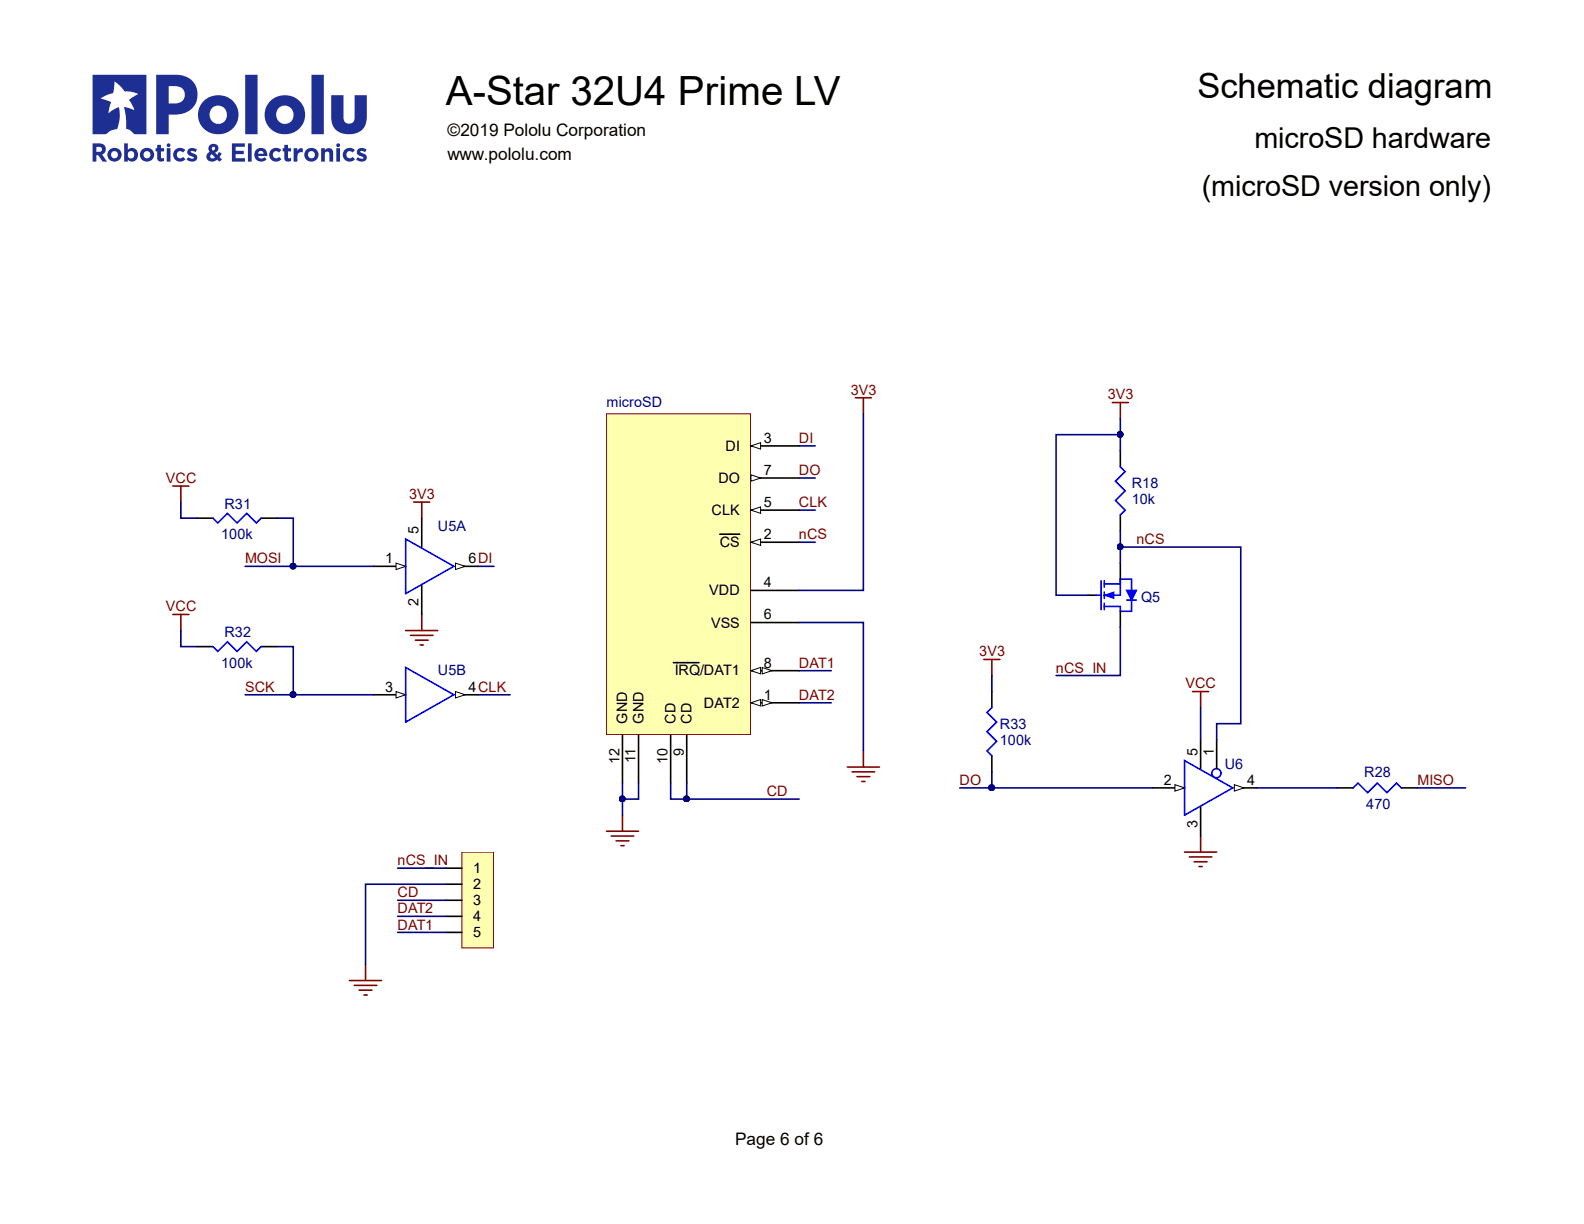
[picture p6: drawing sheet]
<svg xmlns="http://www.w3.org/2000/svg" width="279mm" height="216mm" viewBox="0 0 279 216" stroke-linecap="round" stroke-linejoin="round" font-family="sans-serif">
<path d="M107 73h25.4v56.5h-25.4z" fill="#ffffb0"/>
<path d="M107 73h25.4v56.5h-25.4z" fill="none" stroke="#800000" stroke-width=".18"/>
<path d="M132.5 95.6h8.5M132.5 124h8.5" fill="none" stroke="#000" stroke-width=".28"/>
<path d="M132.5 95.6l1.7-.5v1.1z" fill="#fff"/>
<path d="M132.5 95.6l1.7-.5v1.1z" fill="none" stroke="#000" stroke-width=".18"/>
<path d="M132.5 78.7h8.5M127 94.2h3.5" fill="none" stroke="#000" stroke-width=".28"/>
<path d="M132.5 78.7l1.7-.6v1.1z" fill="#fff"/>
<path d="M132.5 78.7l1.7-.6v1.1z" fill="none" stroke="#000" stroke-width=".18"/>
<path d="M132.5 90h8.5M132.5 104.1h8.5" fill="none" stroke="#000" stroke-width=".28"/>
<path d="M132.5 90l1.7-.6v1.1z" fill="#fff"/>
<path d="M132.5 90l1.7-.6v1.1z" fill="none" stroke="#000" stroke-width=".18"/>
<path d="M132.5 84.3h8.5M132.5 109.8h8.5" fill="none" stroke="#000" stroke-width=".28"/>
<path d="M132.5 83.8l1.7 .5-1.7 .6z" fill="#fff"/>
<path d="M132.5 83.8l1.7 .5-1.7 .6z" fill="none" stroke="#000" stroke-width=".18"/>
<path d="M80.3 99.9h4M118.8 116.9h4.5M132.5 118.3h8.5M109.8 129.6v8.5M112.6 129.6v8.5M118.3 129.6v8.5M121.1 129.6v8.5" fill="none" stroke="#000" stroke-width=".28"/>
<g fill="none" stroke="#800000" stroke-width=".28">
<path d="M150.9 70.2h2.8M152.3 70.2v2.8M196.2 71h2.8M197.6 71v2.8M73 88.6h2.8M74.4 88.6v2.8M71.6 111.2h5.6M72.4 112.1h4M73.3 112.9h2.2M74.1 113.8h.6M74.4 108.4v2.8M149.5 135.3h5.6"/>
<path d="M150.3 136.1h4M151.2 137h2.2M152 137.8h.6M152.3 132.5v2.8M210.4 122h2.8M211.8 122v2.8M107 146.6h5.6M107.8 147.5h4M108.7 148.3h2.2M109.5 149.2h.6M109.8 143.8v2.8M208.9 150.3h5.7"/>
<path d="M209.8 151.2h4M210.6 152h2.3M211.5 152.9h.6M211.8 147.5v2.8"/>
</g>
<path d="M80.3 99.3l1.7 .6-1.7 .6z" fill="#fff"/>
<path d="M80.3 99.3l1.7 .6-1.7 .6z" fill="none" stroke="#000" stroke-width=".18"/>
<path d="M65.9 99.9h5.7" fill="none" stroke="#000" stroke-width=".28"/>
<path d="M69.9 99.3l1.7 .6-1.7 .6z" fill="#fff"/>
<path d="M69.9 99.3l1.7 .6-1.7 .6z" fill="none" stroke="#000" stroke-width=".18"/>
<path d="M71.6 95.1l8.5 4.8-8.5 4.8z" fill="none" stroke="#00f" stroke-width=".28"/>
<path d="M74.4 91.4v5.1M74.4 103.3v5.1M80.3 122.5h4" fill="none" stroke="#000" stroke-width=".28"/>
<path d="M80.3 122l1.7 .5-1.7 .6z" fill="#fff"/>
<path d="M80.3 122l1.7 .5-1.7 .6z" fill="none" stroke="#000" stroke-width=".18"/>
<path d="M65.9 122.5h5.7" fill="none" stroke="#000" stroke-width=".28"/>
<path d="M69.9 122l1.7 .5-1.7 .6z" fill="#fff"/>
<path d="M69.9 122l1.7 .5-1.7 .6z" fill="none" stroke="#000" stroke-width=".18"/>
<path d="M71.6 117.7l8.5 4.8-8.5 4.9z" fill="none" stroke="#00f" stroke-width=".28"/>
<path d="M217.7 139h4" fill="none" stroke="#000" stroke-width=".28"/>
<path d="M217.7 138.4l1.7 .6-1.7 .5z" fill="#fff"/>
<path d="M217.7 138.4l1.7 .6-1.7 .5z" fill="none" stroke="#000" stroke-width=".18"/>
<path d="M203.3 139h5.6" fill="none" stroke="#000" stroke-width=".28"/>
<path d="M207.2 138.4l1.7 .6-1.7 .5z" fill="#fff"/>
<path d="M207.2 138.4l1.7 .6-1.7 .5z" fill="none" stroke="#000" stroke-width=".18"/>
<g fill="none" stroke="#00f" stroke-width=".28">
<path d="M193.4 105h.8M194.2 102.4v5.1M194.8 103h2.8M194.8 105h2.8M194.8 107h2.8v.8M194.8 102.4v1.2M194.8 104.4v1.2M194.8 106.4v1.1M208.9 134.2l8.5 4.8-8.5 4.8z"/>
<circle cx="214.6" cy="136.4" r=".81"/>
</g>
<path d="M191.9 105h1.5M211.8 130.5v5.1M214.6 130.5v5.1M211.8 142.4v5.1" fill="none" stroke="#000" stroke-width=".28"/>
<path d="M194.8 105l1.7-.6v1.2z" fill="#00f"/>
<path d="M194.8 105l1.7-.6v1.2z" fill="none" stroke="#00f" stroke-width=".18"/>
<path d="M197.6 102.2v2.8" fill="none" stroke="#00f" stroke-width=".28"/>
<path d="M198.7 104.1h1.7l-.8 1.7z" fill="#00f"/>
<path d="M37.6 91.4l.8 .8 1.7-1.7 1.7 1.7 1.7-1.7 1.7 1.7 .9-.8M197.6 82.3l.9 .9-1.7 1.7 1.7 1.7-1.7 1.7 1.7 1.7-.9 .8M37.6 114.1l.8 .8 1.7-1.7 1.7 1.7 1.7-1.7 1.7 1.7 .9-.8M197.6 102.2h2v1.9M198.7 104.1h1.7l-.8 1.7zM198.7 105.8h1.7M199.6 105.8v2h-2M174.9 124.8l-.8 .9 1.7 1.7-1.7 1.7 1.7 1.7-1.7 1.7 .8 .8M238.7 139l.8-.9 1.7 1.7 1.7-1.7 1.7 1.7 1.7-1.7 .9 .9" fill="none" stroke="#00f" stroke-width=".28"/>
<path d="M197.6 79.5v2.8M34.7 91.4h2.9M46.1 91.4h2.8M197.6 90.8v2.9M197.6 99.3v2.9M34.7 114.1h2.9M46.1 114.1h2.8M197.6 107.8v2.9M174.9 122v2.8M174.9 133.3v2.8M235.9 139h2.8M247.2 139h2.8" fill="none" stroke="#000" stroke-width=".28"/>
<path d="M30.5 85.7h2.8M31.9 85.7v2.9M30.5 108.4h2.8M31.9 108.4v2.8M173.5 116.3h2.9M174.9 116.3v2.9M61.6 173h5.7M62.5 173.8h4M63.3 174.7h2.3M64.2 175.5h.6M64.5 170.1v2.9" fill="none" stroke="#800000" stroke-width=".28"/>
<path d="M81.5 150.3h5.6v16.9h-5.6z" fill="#ffffb0"/>
<path d="M81.5 150.3h5.6v16.9h-5.6z" fill="none" stroke="#800000" stroke-width=".18"/>
<path d="M78.6 153.1h2.9M78.6 156h2.9M78.6 158.8h2.9M78.6 161.6h2.9M78.6 164.5h2.9" fill="none" stroke="#000" stroke-width=".28"/>
<path d="M152.3 73v31.1h-11.3M141 109.8h11.3v22.7M118.3 138.1v2.9h2.8v-2.9" fill="none" stroke="#000080" stroke-width=".28"/>
<circle cx="121.1" cy="140.9" r=".52" fill="#000080"/>
<circle cx="121.1" cy="140.9" r=".52" fill="none" stroke="#000080" stroke-width=".18"/>
<path d="M121.1 141h19.9" fill="none" stroke="#000080" stroke-width=".28"/>
<circle cx="121.1" cy="140.9" r=".52" fill="#000080"/>
<circle cx="121.1" cy="140.9" r=".52" fill="none" stroke="#000080" stroke-width=".18"/>
<path d="M109.8 138.1v2.9h2.8v-2.9" fill="none" stroke="#000080" stroke-width=".28"/>
<circle cx="109.8" cy="140.9" r=".52" fill="#000080"/>
<circle cx="109.8" cy="140.9" r=".52" fill="none" stroke="#000080" stroke-width=".18"/>
<path d="M109.8 141v2.8" fill="none" stroke="#000080" stroke-width=".28"/>
<circle cx="109.8" cy="140.9" r=".52" fill="#000080"/>
<circle cx="109.8" cy="140.9" r=".52" fill="none" stroke="#000080" stroke-width=".18"/>
<g fill="none" stroke="#000080" stroke-width=".28">
<path d="M141 78.7h2.8M197.6 76.7h-11.3v28.3h5.6M84.3 99.9h2.8M141 84.3h2.8M141 90h2.8M141 95.6h2.8M141 118.3h5.6M197.6 110.7v8.5h-11.3M84.3 122.5h5.7M141 124h5.6M211.8 124.8v5.7M221.7 139h14.2"/>
<path d="M250 139h8.5"/>
</g>
<circle cx="197.6" cy="76.6" r=".52" fill="#000080"/>
<circle cx="197.6" cy="76.6" r=".52" fill="none" stroke="#000080" stroke-width=".18"/>
<path d="M197.6 96.5h21.3v31.1h-4.3v2.9" fill="none" stroke="#000080" stroke-width=".28"/>
<circle cx="197.6" cy="96.5" r=".52" fill="#000080"/>
<circle cx="197.6" cy="96.5" r=".52" fill="none" stroke="#000080" stroke-width=".18"/>
<path d="M48.9 114.1h2.8v8.4" fill="none" stroke="#000080" stroke-width=".28"/>
<circle cx="51.7" cy="122.5" r=".52" fill="#000080"/>
<circle cx="51.7" cy="122.5" r=".52" fill="none" stroke="#000080" stroke-width=".18"/>
<path d="M48.9 91.4h2.8v8.5" fill="none" stroke="#000080" stroke-width=".28"/>
<circle cx="51.7" cy="99.9" r=".52" fill="#000080"/>
<circle cx="51.7" cy="99.9" r=".52" fill="none" stroke="#000080" stroke-width=".18"/>
<path d="M31.9 88.6v2.8h2.8M31.9 111.2v2.9h2.8M174.9 136.1v2.9" fill="none" stroke="#000080" stroke-width=".28"/>
<circle cx="174.9" cy="138.9" r=".52" fill="#000080"/>
<circle cx="174.9" cy="138.9" r=".52" fill="none" stroke="#000080" stroke-width=".18"/>
<path d="M174.9 119.2v2.8M43.2 122.5h22.7M70.1 153.1h8.5M70.1 158.8h8.5M78.6 156h-14.1v14.1M70.1 161.6h8.5M70.1 164.5h8.5" fill="none" stroke="#000080" stroke-width=".28"/>
<circle cx="51.7" cy="122.5" r=".52" fill="#000080"/>
<circle cx="51.7" cy="122.5" r=".52" fill="none" stroke="#000080" stroke-width=".18"/>
<path d="M43.2 99.9h22.7" fill="none" stroke="#000080" stroke-width=".28"/>
<circle cx="51.7" cy="99.9" r=".52" fill="#000080"/>
<circle cx="51.7" cy="99.9" r=".52" fill="none" stroke="#000080" stroke-width=".18"/>
<path d="M169.3 139h34" fill="none" stroke="#000080" stroke-width=".28"/>
<circle cx="174.9" cy="138.9" r=".52" fill="#000080"/>
<circle cx="174.9" cy="138.9" r=".52" fill="none" stroke="#000080" stroke-width=".18"/>
<path d="M197.6 93.7v5.6" fill="none" stroke="#000080" stroke-width=".28"/>
<circle cx="197.6" cy="96.5" r=".52" fill="#000080"/>
<circle cx="197.6" cy="96.5" r=".52" fill="none" stroke="#000080" stroke-width=".18"/>
<path d="M197.6 73.8v5.7" fill="none" stroke="#000080" stroke-width=".28"/>
<circle cx="197.6" cy="76.6" r=".52" fill="#000080"/>
<circle cx="197.6" cy="76.6" r=".52" fill="none" stroke="#000080" stroke-width=".18"/>
<text font-size="10.5" fill="#1e2f94" x="16.3" y="23.7">R</text>
<text font-size="7.1" x="78.7" y="18.5">A-Star 32U4 Prime LV</text>
<text font-size="6.1" x="211.2" y="17.3">Schematic diagram</text>
<g font-size="5.1">
<text x="221.3" y="26">microSD hardware</text>
<text x="212" y="34.5">(microSD version only)</text>
</g>
<g font-size="3">
<text x="78.9" y="23.9">©2019 Pololu Corporation</text>
<text x="78.9" y="28.2">www.pololu.com</text>
<text x="129.7" y="202">Page 6 of 6</text>
</g>
<g font-size="2.5" fill="#000080">
<text x="107" y="71.9">microSD</text>
<text x="39.6" y="89.7">R31</text>
<text x="199.6" y="88.9">10k</text>
<text x="199.6" y="86.1">R18</text>
<text x="39" y="95.1">100k</text>
<text x="77.2" y="93.7">U5A</text>
<text x="201.3" y="106.1">Q5</text>
<text x="39.6" y="112.4">R32</text>
<text x="39" y="117.8">100k</text>
<text x="77.2" y="119.1">U5B</text>
<text x="176.4" y="131.3">100k</text>
<text x="176.4" y="128.5">R33</text>
<text x="216" y="135.6">U6</text>
<text x="240.6" y="137">R28</text>
<text x="241" y="142.7">470</text>
</g>
<g font-size="2.5" fill="#800000">
<text x="150.1" y="69.6">3V3</text>
<text x="195.4" y="70.4">3V3</text>
<text x="140.9" y="78.1">DI</text>
<text x="140.9" y="83.8">DO</text>
<text x="29.3" y="85.2">VCC</text>
<text x="72.2" y="88">3V3</text>
<text x="140.9" y="89.5">CLK</text>
<text x="140.9" y="95.1">nCS</text>
<text x="200.5" y="96">nCS</text>
<text x="43.2" y="99.4">MOSI</text>
<text x="29.3" y="107.8">VCC</text>
<text x="140.9" y="117.8">DAT1</text>
<text x="172.7" y="115.8">3V3</text>
<text x="186.3" y="118.6">nCS_IN</text>
<text x="43.2" y="122">SCK</text>
<text x="140.9" y="123.5">DAT2</text>
<text x="209.1" y="121.4">VCC</text>
<text x="135.3" y="140.5">CD</text>
<text x="169.3" y="138.4">DO</text>
<text x="250" y="138.4">MISO</text>
<text x="70.1" y="152.6">nCS_IN</text>
<text x="70.1" y="158.3">CD</text>
<text x="70.1" y="161.1">DAT2</text>
<text x="70.1" y="164">DAT1</text>
</g>
<g font-size="2.5">
<text x="128" y="79.6">DI</text>
<text x="134.7" y="83.8">7</text>
<text x="134.7" y="78.1">3</text>
<text x="126.7" y="85.2">DO</text>
<text x="134.7" y="89.5">5</text>
<text x="73.8" y="94.2" transform="rotate(-90 73.8 94.2)">5</text>
<text x="125.5" y="90.8">CLK</text>
<text x="134.7" y="95.1">2</text>
<text x="67.9" y="99.4">1</text>
<text x="82.6" y="99.4">6DI</text>
<text x="127" y="96.5">CS</text>
<text x="73.8" y="107" transform="rotate(-90 73.8 107)">2</text>
<text x="125.1" y="105">VDD</text>
<text x="134.7" y="103.6">4</text>
<text x="125.4" y="110.7">VSS</text>
<text x="134.7" y="109.3">6</text>
<text x="119" y="119.1">IRQ/DAT1</text>
<text x="134.7" y="117.8">8</text>
<text x="67.9" y="122">3</text>
<text x="82.6" y="122">4CLK</text>
<text x="124.2" y="124.8">DAT2</text>
<text x="134.7" y="123.5">1</text>
<text x="110.6" y="127.7" transform="rotate(-90 110.6 127.7)">GND</text>
<text x="113.5" y="127.7" transform="rotate(-90 113.5 127.7)">GND</text>
<text x="119.2" y="127.7" transform="rotate(-90 119.2 127.7)">CD</text>
<text x="122" y="127.7" transform="rotate(-90 122 127.7)">CD</text>
<text x="109.3" y="134.7" transform="rotate(-90 109.3 134.7)">12</text>
<text x="112.1" y="134.5" transform="rotate(-90 112.1 134.5)">11</text>
<text x="117.7" y="134.7" transform="rotate(-90 117.7 134.7)">10</text>
<text x="120.6" y="133.3" transform="rotate(-90 120.6 133.3)">9</text>
<text x="211.2" y="133.4" transform="rotate(-90 211.2 133.4)">5</text>
<text x="214.1" y="133.4" transform="rotate(-90 214.1 133.4)">1</text>
<text x="205.3" y="138.4">2</text>
<text x="220" y="138.4">4</text>
<text x="211.2" y="146" transform="rotate(-90 211.2 146)">3</text>
<text x="83.5" y="154">1</text>
<text x="83.5" y="156.9">2</text>
<text x="83.5" y="159.7">3</text>
<text x="83.5" y="162.5">4</text>
<text x="83.5" y="165.3">5</text>
</g>
<g font-size="1.8">
<text x="131.9" y="118.7">PIJ508</text>
<text x="131.9" y="124.3">PIJ501</text>
</g>
</svg>
